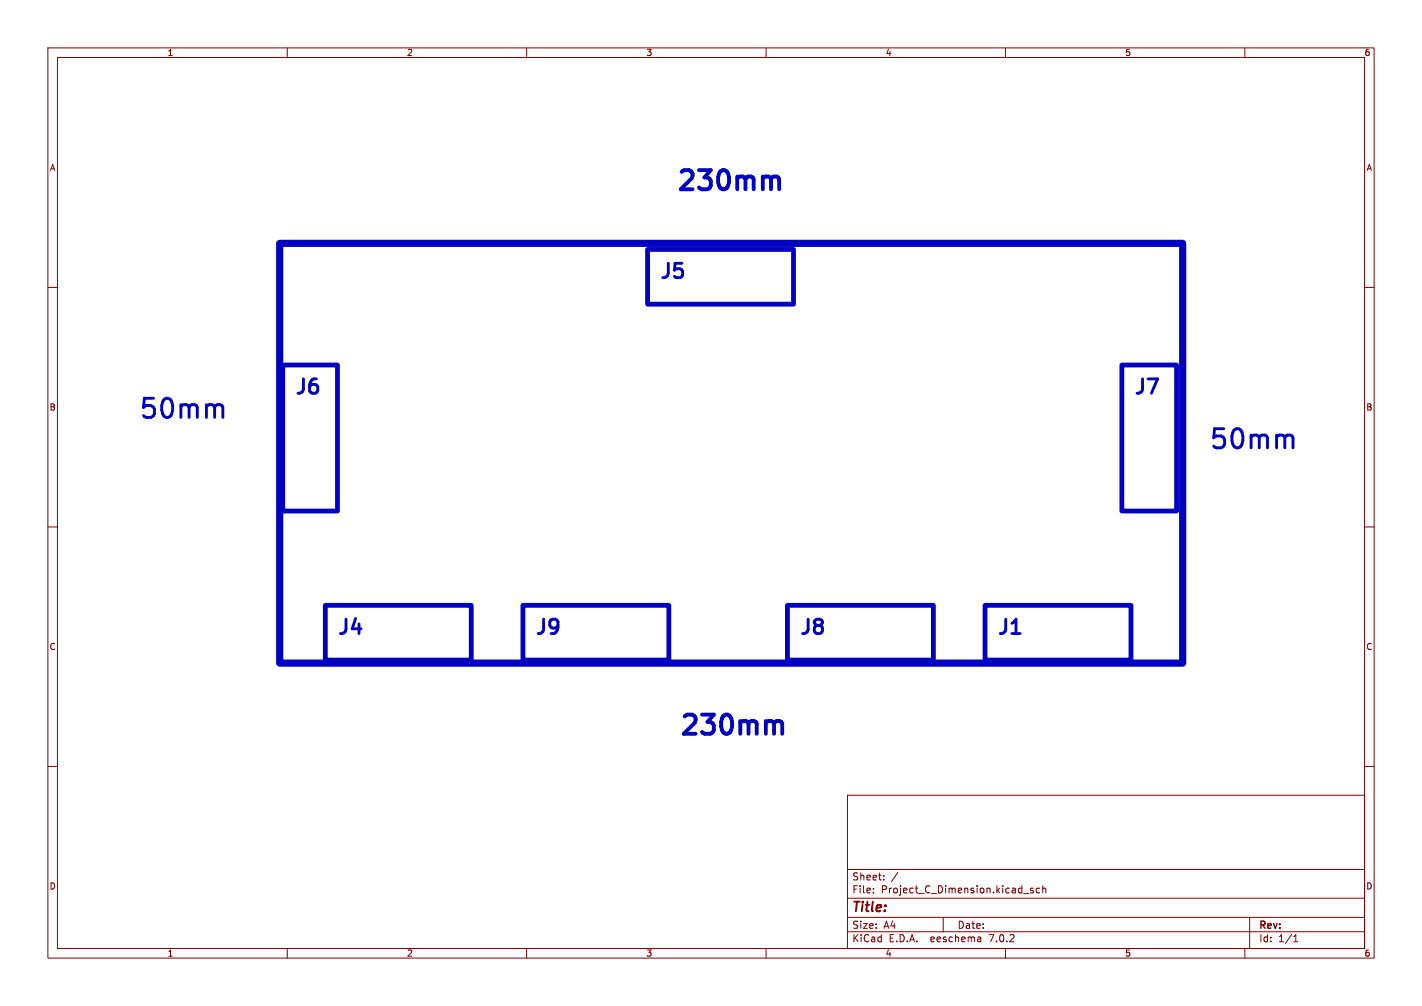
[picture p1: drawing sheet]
<svg xmlns="http://www.w3.org/2000/svg" width="297mm" height="210mm" viewBox="0 0 297 210" stroke-linecap="round" stroke-linejoin="round" font-family="sans-serif">
<g fill="none" stroke="#840000" stroke-width=".21">
<path d="M10 10h277v190h-277zM12 12h273v186h-273zM60 10v2M110 10v2M160 10v2M210 10v2M260 10v2M10 60h2M285 60h2M10 110h2M285 110h2M10 160h2"/>
<path d="M285 160h2M177 166h108v32h-108zM60 198v2M110 198v2M160 198v2M177 194.5h108M177 191.5h108M177 187.5h108M177 181.5h108M182.4 186.3v.1M182.4 185.5v.1M184.6 183.6v.1"/>
<path d="M184.6 182.8v.1M197 191.5v3M204.6 195.6l.3 .2v.8M204.9 196.5l-.5 .1M204.9 196h-.5M210 198v2M213.8 186.5h1.1M215.8 185.5l-.4-.1-.2 .2 .1 .2 .5 .2v.3h-.6M217.1 185.5l-.4-.1-.3 .3 .2 .6h.5M217.8 185.5l.2-.1 .4 .1v.9M217.8 184.9v1.5M260 198v2"/>
<path d="M261 191.5v6.5M270.2 196.6h.9M270.2 195.5l.4-.4v1.5"/>
</g>
<path d="M162.2 36.8l.4 .2 .1 .4v2.1M162.8 150.5l.4 .2 .2 .4v2.1" fill="none" stroke="#0000c2" stroke-width=".8"/>
<path d="M58.4 50.8h188.6v87.6h-188.6z" fill="none" stroke="#0000c2" stroke-width="1.5"/>
<path d="M135.3 52.1h30.4v11.4h-30.4zM59.1 76.2h11.4v30.5h-11.4zM234.3 76.2h11.4v30.5h-11.4zM67.9 126.4h30.5v11.4h-30.5zM109.2 126.4h30.5v11.4h-30.5zM164.5 126.4h30.4v11.4h-30.4zM205.7 126.4h30.5v11.4h-30.5z" fill="none" stroke="#0000c2" stroke-width="1"/>
<path d="M74.3 129.1l-.7 2.2" fill="none" stroke="#0000c2" stroke-width=".6"/>
<g font-size="5.6" fill="#0000c2">
<text x="141.6" y="40">230mm</text>
<text x="29.2" y="87.6">50mm</text>
<text x="252.7" y="94">50mm</text>
<text x="142.2" y="153.7">230mm</text>
</g>
<g font-size="4.2" fill="#0000c2">
<text x="138" y="59.3">J5</text>
<text x="61.8" y="83.4">J6</text>
<text x="237.1" y="83.4">J7</text>
<text x="70.7" y="133.6">J4</text>
<text x="112" y="133.6">J9</text>
<text x="167.2" y="133.6">J8</text>
<text x="208.5" y="133.6">J1</text>
</g>
<text font-size="2.8" fill="#840000" x="178" y="190.8">Title:</text>
<g font-size="2.1" fill="#840000">
<text x="178" y="183.9">Sheet:</text>
<text x="186.2" y="183.9">/</text>
<text x="178" y="186.6">File:</text>
<text x="184" y="186.6">Project_C_Dimension.kicad_sch</text>
<text x="178" y="196.8">KiCad</text>
<text x="178" y="194">Size:</text>
<text x="184.6" y="194">A4</text>
<text x="185.7" y="196.8">E.D.A.</text>
<text x="194.4" y="196.8">eeschema</text>
<text x="200" y="194">Date:</text>
<text x="206.7" y="196.8">7.0.2</text>
<text x="263" y="194.2">Rev:</text>
<text x="263" y="196.8">Id:</text>
<text x="267" y="196.8">1/1</text>
</g>
<g font-size="1.8" fill="#840000">
<text x="35" y="11.8">1</text>
<text x="85" y="11.8">2</text>
<text x="135" y="11.8">3</text>
<text x="185" y="11.8">4</text>
<text x="235" y="11.8">5</text>
<text x="285" y="11.8">6</text>
<text x="10.4" y="35.8">A</text>
<text x="285.4" y="35.8">A</text>
<text x="10.3" y="85.8">B</text>
<text x="285.3" y="85.8">B</text>
<text x="10.3" y="135.8">C</text>
<text x="285.3" y="135.8">C</text>
<text x="10.3" y="185.8">D</text>
<text x="285.3" y="185.8">D</text>
<text x="35" y="199.8">1</text>
<text x="85" y="199.8">2</text>
<text x="135" y="199.8">3</text>
<text x="185" y="199.8">4</text>
<text x="235" y="199.8">5</text>
<text x="285" y="199.8">6</text>
</g>
</svg>
